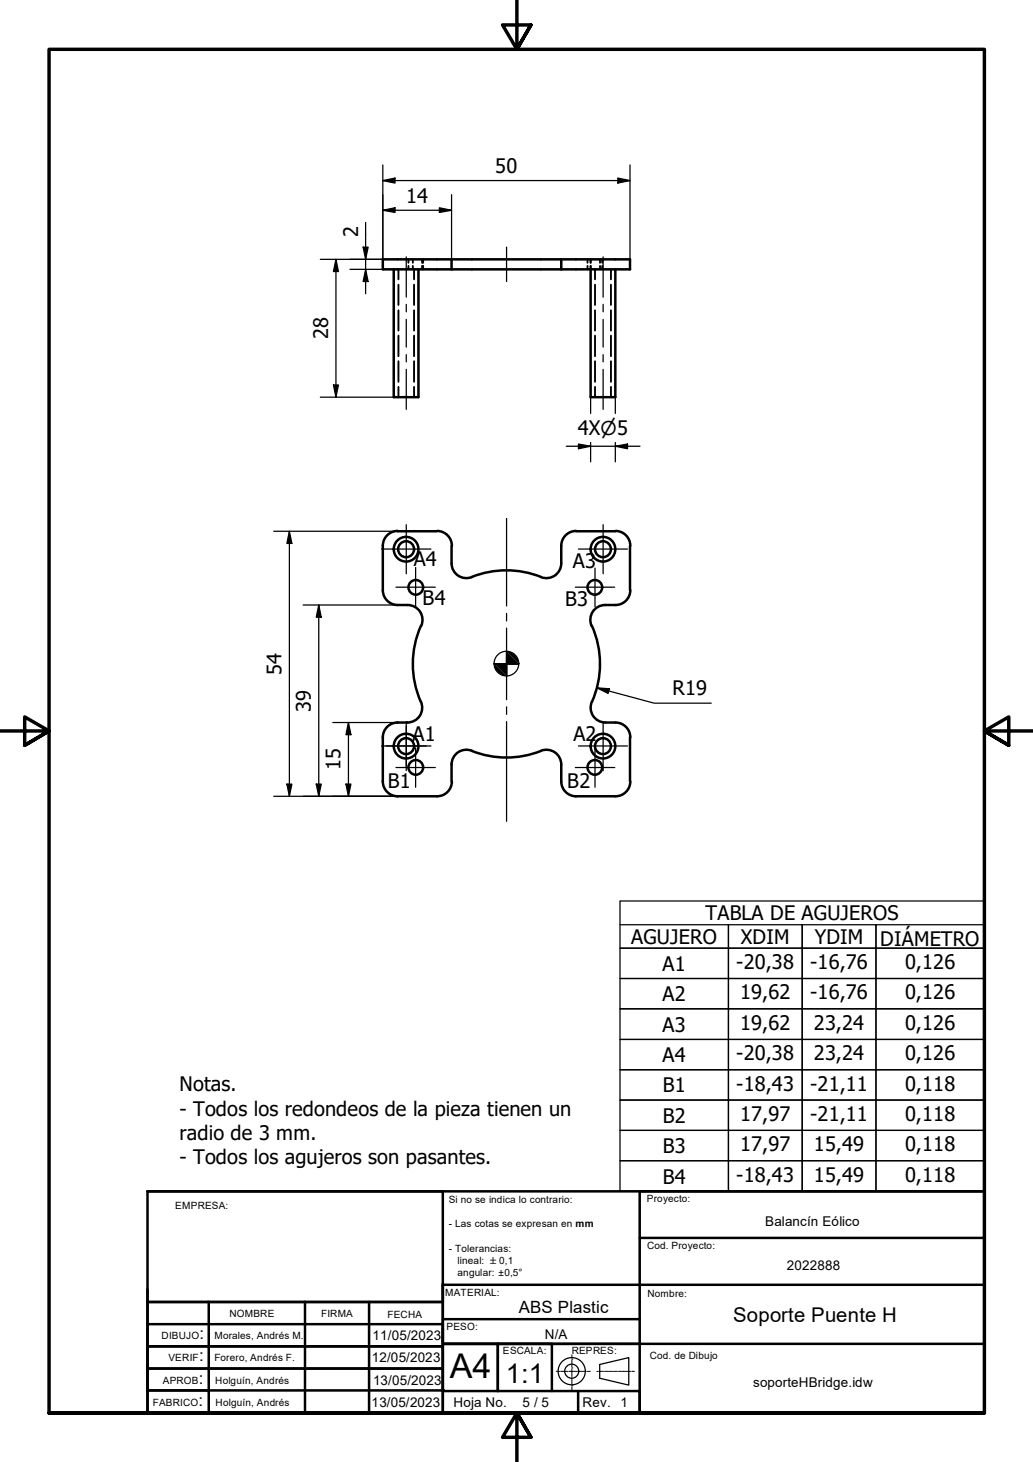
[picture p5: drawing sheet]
<svg xmlns="http://www.w3.org/2000/svg" width="210mm" height="297mm" viewBox="0 0 210 297" stroke-linecap="round" stroke-linejoin="round" font-family="sans-serif">
<!-- layer: Visible (ISO) -->
<g fill="none" stroke="#000" stroke-width=".51">
<path d="M77.8 52.7h50.2v2h-50.2zM80 54.7v26h5v-26M91.8 52.7v2M114 52.7v2M120 54.7v26h5v-26M77.8 110.9v9M77.8 119.9a3 3 0 0 0 3 3M80.8 107.9h8M80.8 107.9a3 3 0 0 0-3 3M88.8 107.9a3 3 0 0 1 3 3M91.8 110.9v3.5M91.8 114.4a3 3 0 0 0 4.1 2.8"/>
<path d="M95.9 117.2a19 19 0 0 1 14 0M114 110.9v3.5M114 114.4a3 3 0 0 1-4.1 2.8M117 107.9h8M117.1 107.9a3 3 0 0 0-3.1 3M125.1 107.9a3 3 0 0 1 3 3M128 110.9v9M128.1 119.9a3 3 0 0 1-3 3M80.8 122.9h2M82.8 122.9a3 3 0 0 1 2.8 4.3M85.5 127.1a19 19 0 0 0 0 15.5M120.3 127.1a19 19 0 0 1 0 15.5"/>
<path d="M125 122.9a5.7 5.7 0 0 0-3.5 .4 3 3 0 0 0-1.3 3.9M77.8 158.8a3 3 0 0 0 3 3M80.8 146.8h2M80.8 146.8a3 3 0 0 0-3 3v9M85.5 142.6a3 3 0 0 1-2.7 4.2M91.8 155.3v3.5M91.8 158.8a3 3 0 0 1-3 3h-8M95.9 152.6a19.1 19.1 0 0 0 14.5-.2 3 3 0 0 1 3.6 2.9M95.9 152.5a3 3 0 0 0-4.1 2.8M114 155.3v3.5M114 158.8a3 3 0 0 0 3.1 3h7.9M120.3 142.6a3 3 0 0 0 2.7 4.2"/>
<path d="M123 146.8h2M125.1 146.8a3 3 0 0 1 3 3M128 149.8v9M128.1 158.8a3 3 0 0 1-3 3"/>
<circle cx="82.5" cy="111.6" r="1.62"/>
<circle cx="82.5" cy="111.6" r="2.51"/>
<circle cx="84.5" cy="119.3" r="1.49"/>
<circle cx="120.9" cy="119.3" r="1.49"/>
<circle cx="122.5" cy="111.6" r="1.62"/>
<circle cx="122.5" cy="111.6" r="2.51"/>
<circle cx="82.5" cy="151.6" r="1.62"/>
<circle cx="82.5" cy="151.6" r="2.51"/>
<circle cx="84.5" cy="155.9" r="1.49"/>
<circle cx="120.9" cy="155.9" r="1.49"/>
<circle cx="122.5" cy="151.6" r="1.62"/>
<circle cx="122.5" cy="151.6" r="2.51"/>
</g>
<!-- layer: Hidden (ISO) -->
<g fill="none" stroke="#000" stroke-width=".38">
<path d="M81 54.7v2.1M81 57.8v4.2M83 52.7v.7M83 54v.7M83.9 52.7v.7M83.9 54v.7M84.1 54.7v2.1M84.1 57.8v4.2M85.8 52.7v.7M85.8 54v.7M85.9 52.7v.7M85.9 54v.7"/>
<path d="M86 52.7v.7M86 54v.7M119.4 52.7v.7M119.4 54v.7M120 52.7v.7M120 54v.7M120.9 54.7v2.1M120.9 57.8v4.2M121.9 52.7v.7M121.9 54v.7M122.4 52.7v.7M122.4 54v.7"/>
<path d="M124.1 54.7v2.1M124.1 57.8v4.2M81 63v4.2M81 68.2v4.2M81 73.4v4.2M81 78.6v2.1M84.1 63v4.2M84.1 68.2v4.2M84.1 73.4v4.2M84.1 78.6v2.1M120.9 63v4.2M120.9 68.2v4.2"/>
<path d="M120.9 73.4v4.2M120.9 78.6v2.1M124.1 63v4.2M124.1 68.2v4.2M124.1 73.4v4.2M124.1 78.6v2.1"/>
</g>
<!-- layer: Title (ISO) -->
<g fill="none" stroke="#000" stroke-width=".25">
<path d="M121.9 277.2l5.9-1.4v5.6l-5.9-1.4z"/>
<circle cx="116.2" cy="278.6" r="2.76"/>
<circle cx="116.2" cy="278.6" r="1.43"/>
</g>
<g fill="none" stroke="#000" stroke-width=".2">
<path d="M113 278.6h.7M113.9 278.6h.1M114.1 278.6h1.3M115.6 278.6h.1M115.8 278.6h1.4M116.2 276.1h.1M116.2 277.9h.1M116.2 275.3v.7M116.2 276.3v1.4M116.2 278.1v1.5M116.2 279.7v.1M116.2 280v1.4"/>
<path d="M117.3 278.6h.1M117.5 278.6h1.4M119.1 278.6h.1M119.3 278.6h.7M121.3 278.6h.3M121.8 278.6h.1M121.9 278.6h.7M122.7 278.6h.1M122.9 278.6h.6M123.6 278.6h.1M123.8 278.6h.7M124.6 278.6h.1"/>
<path d="M124.8 278.6h.6M125.5 278.6h.1M125.7 278.6h.7M126.5 278.6h.1M126.7 278.6h.6M127.4 278.6h.1M127.6 278.6h.6M128.4 278.6h.1M128.6 278.6h.3M116.2 281.5h.1M116.2 281.7v.7"/>
</g>
<path d="M42.4 282.5v4.5M117.5 282.6v4.5" fill="none" stroke="#000" stroke-width=".51"/>
<circle cx="90" cy="282.4" r=".25" fill="#000"/>
<!-- layer: AM_0 -->
<g fill="none" stroke="#000" stroke-width=".51">
<path d="M30 242h60v45h-59.8h169.8v-35.5h-70v35.5h70v-45M30 242v45M30 242h170M200 242h-70v9.5M30 265.4v17.1h12.2M30 278.4v8.6h60v-4.5h-60M30 278.1h60M30 273.5h60M30 269h60M42.3 264.5h47.7M42.4 264.5v18M62 264.5v22.5"/>
<path d="M75 264.5v22.5M90 261.1v3.4h-60h12.2M90 260.8v21.7M90 273h110M90 268h40M90 261h110M90.2 273h11v9.6v-9.6h10.9v9.6M90 282.6h40v4.4h-40"/>
</g>
<!-- layer: Border (ISO) -->
<path d="M105 0v10l-2.9-4.9h5.8l-2.9 4.9 2.9-4.9M0 148.5h10l-5-2.8v5.7l5-2.9-5 2.9M210 148.5h-10l5-2.8v5.7l-5-2.9 5 2.9M10 287.1v-277.1h190v277.1h-190h190M107.9 292l-2.9-4.9 2.9 4.9h-5.8l2.9-4.9v9.9" fill="none" stroke="#000" stroke-width=".7"/>
<!-- layer: Sketch Geometry (ISO) -->
<path d="M102.9 134.8h1.5M102.9 133.3v1.6" fill="none" stroke="#000" stroke-width=".25"/>
<!-- layer: Center Mark (ISO) -->
<g fill="none" stroke="#000" stroke-width=".25">
<path d="M77.5 111.6h10.1M80.5 119.3h8M82.5 106.6v10M84.5 115.3v8M102.9 105.3v17.8M116.9 119.3h8M117.5 111.6h10M120.9 115.4v7.9M122.6 106.6v10M100.4 134.9h2.5h-2.5M102.9 127.6v7.3v-2.5M102.9 137.4v-2.5v2.5"/>
<path d="M102.9 132.4v2.5v-2.5M102.9 137.4v-2.5v7.3M102.9 124.6v1.6M105.4 134.9h-2.5h2.5M77.5 151.6h10.1M78.4 151.6h8.2M80.5 155.9h8M82.5 147.5v8.2M82.5 146.6v10M84.5 151.9v8M102.9 143.6v1.5M102.9 146.6v20.3"/>
<path d="M116.9 155.9h8M117.5 151.6h10M120.9 151.9v8M122.6 146.6v10"/>
</g>
<!-- layer: Dimension (ISO) -->
<g fill="none" stroke="#000" stroke-width=".25">
<path d="M77.8 36.7l2.5-.5v1zM77.8 33.5v19.2h-12.7M77.8 36.7h50.2M91.8 39.5v13.2M125.5 36.2l2.5 .5-2.5 .5zM128 33.5v19.2M68.3 52.7l.5 2.5h-1zM68.3 52.7v28M71.1 54.7h6.7M73.8 50.2h1l-.5 2.5zM74.3 54.7l.5 2.5h-1zM74.3 45.2v14.5"/>
<path d="M77.8 42.7l2.5-.5v1zM77.8 42.7h14M89.3 42.2l2.5 .5-2.5 .5zM67.8 78.2h1l-.5 2.5zM65.1 80.7h14.9M115.1 90.7h14.9M117.5 90.2l2.5 .5-2.5 .5zM120 80.7v3.3M120 89.9v3.9M125 90.7l2.5-.5v1zM125 80.7v3.3M125 89.9v3.9"/>
<path d="M55.6 107.9h25.2M58.8 107.9l.5 2.5h-1zM58.8 107.9v53.9M61.6 122.9h19.2M64.8 122.9l.5 2.5h-1zM64.8 122.9v38.9M121.3 139.7l2.5 .2-.2 1zM121.3 139.7l11.6 3.2h11.6M58.3 159.3h1l-.5 2.5zM64.3 159.3h1l-.5 2.5zM67.6 146.8h13.2M70.3 159.3h1l-.5 2.5z"/>
<path d="M70.8 146.8l.5 2.5h-1zM70.8 146.8v15M55.6 161.8h25.2"/>
<circle cx="102.9" cy="134.8" r="2.51"/>
</g>
<g fill="#000">
<path d="M77.8 36.7l2.5-.5v1z" fill-rule="evenodd"/>
<path d="M125.5 36.2l2.5 .5-2.5 .5z" fill-rule="evenodd"/>
<path d="M68.3 52.7l.5 2.5h-1z" fill-rule="evenodd"/>
<path d="M73.8 50.2h1l-.5 2.5z" fill-rule="evenodd"/>
<path d="M74.3 54.7l.5 2.5h-1z" fill-rule="evenodd"/>
<path d="M77.8 42.7l2.5-.5v1z" fill-rule="evenodd"/>
<path d="M89.3 42.2l2.5 .5-2.5 .5z" fill-rule="evenodd"/>
<path d="M67.8 78.2h1l-.5 2.5z" fill-rule="evenodd"/>
<path d="M117.5 90.2l2.5 .5-2.5 .5z" fill-rule="evenodd"/>
<path d="M125 90.7l2.5-.5v1z" fill-rule="evenodd"/>
<path d="M58.8 107.9l.5 2.5h-1z" fill-rule="evenodd"/>
<path d="M64.8 122.9l.5 2.5h-1z" fill-rule="evenodd"/>
<path d="M100.4 134.8l2.5 2.5a2.6 2.6 0 0 1-2.5-2.5z" fill-rule="evenodd"/>
<path d="M100.4 134.8h5l-2.5-2.5v5z" fill-rule="evenodd"/>
<path d="M102.9 132.3a2.61 2.61 0 0 1 2.5 2.5z" fill-rule="evenodd"/>
<path d="M121.3 139.7l2.5 .2-.2 1z" fill-rule="evenodd"/>
<path d="M58.3 159.3h1l-.5 2.5z" fill-rule="evenodd"/>
<path d="M64.3 159.3h1l-.5 2.5z" fill-rule="evenodd"/>
<path d="M70.3 159.3h1l-.5 2.5z" fill-rule="evenodd"/>
<path d="M70.8 146.8l.5 2.5h-1z" fill-rule="evenodd"/>
</g>
<!-- layer: Centerline (ISO) -->
<path d="M82.5 52.2v8.2M102.9 50.2v7M122.6 52.2v8.2M82.5 61.8v1.6M82.5 64.9v5.6M82.5 72.1v1.4M82.5 75v8.2M122.6 61.8v1.6M122.6 64.9v5.6M122.6 72.1v1.4M122.6 75v8.2" fill="none" stroke="#000" stroke-width=".25"/>
<!-- layer: Symbol (ISO) -->
<g fill="none" stroke="#000" stroke-width=".25">
<path d="M126 187.9h22v4.7h-22h22v6.2h-22h22v6.2h-22h22v6.2h-22h22v6.1h-22h22v6.2h-22h22v6.2h-22h22v6.1h-22h22v6.2v-6.2h15v6.2v-6.2h15v6.2v-6.2h22h-22v-6.1h22h-22v-6.2h22h-22v-6.2h22h-22v-6.1h22h-22v-6.2h22h-22v-6.2h22h-22v-6.2h22h-22v-4.7h22M126 183.1h74v58.9h-74zM148 187.9h15v4.7h-15zM148 192.6h15v6.2h-15zM148 198.8h15v6.2h-15zM163 187.9h15v4.7h-15zM163 192.6h15v6.2h-15zM163 198.8h15v6.2h-15zM148 205h15v6.2h-15zM148 211.2h15v6.1h-15zM148 217.3h15v6.2h-15zM163 205h15v6.2h-15z"/>
<path d="M163 211.2h15v6.1h-15zM163 217.3h15v6.2h-15zM148 223.5h15v6.2h-15zM148 229.7h15v6.1h-15zM163 223.5h15v6.2h-15zM163 229.7h15v6.1h-15z"/>
</g>
<text font-size="6.9" x="91.4" y="280">A4</text>
<text font-size="5.5" x="102.8" y="281">1:1</text>
<g font-size="4.1">
<text x="100.6" y="35.1">50</text>
<text x="82.5" y="41.2">14</text>
<text x="72.8" y="48.2" transform="rotate(-90 72.8 48.2)">2</text>
<text x="66.7" y="68.9" transform="rotate(-90 66.7 68.9)">28</text>
<text x="117.4" y="88.4">4X⌀5</text>
<text x="84.1" y="115">A4</text>
<text x="116.4" y="115.4">A3</text>
<text x="85.9" y="122.9">B4</text>
<text x="114.9" y="123.1">B3</text>
<text x="57.2" y="137.1" transform="rotate(-90 57.2 137.1)">54</text>
<text x="136.7" y="141.3">R19</text>
<text x="63.2" y="144.6" transform="rotate(-90 63.2 144.6)">39</text>
<text x="83.8" y="150.6">A1</text>
<text x="116.5" y="150.6">A2</text>
<text x="69.2" y="156.5" transform="rotate(-90 69.2 156.5)">15</text>
<text x="78.8" y="160.1">B1</text>
<text x="115.3" y="160.2">B2</text>
<text x="128.3" y="191.8">AGUJERO</text>
<text x="143.4" y="187">TABLA DE AGUJEROS</text>
<text x="150.6" y="191.8">XDIM</text>
<text x="165.5" y="191.8">YDIM</text>
<text x="134.6" y="197.2">A1</text>
<text x="149.6" y="196.9">-20,38</text>
<text x="164.6" y="196.9">-16,76</text>
<text x="178.9" y="192.3">DIÁMETRO</text>
<text x="183.9" y="196.9">0,126</text>
<text x="134.6" y="203.4">A2</text>
<text x="150.4" y="203.1">19,62</text>
<text x="164.6" y="203.1">-16,76</text>
<text x="183.9" y="203.1">0,126</text>
<text x="134.6" y="209.6">A3</text>
<text x="150.4" y="209.2">19,62</text>
<text x="165.4" y="209.2">23,24</text>
<text x="183.9" y="209.2">0,126</text>
<text x="134.6" y="215.8">A4</text>
<text x="149.6" y="215.4">-20,38</text>
<text x="165.4" y="215.4">23,24</text>
<text x="183.9" y="215.4">0,126</text>
<text x="36.4" y="221.7">Notas.</text>
<text x="134.7" y="221.9">B1</text>
<text x="149.6" y="221.6">-18,43</text>
<text x="164.6" y="221.6">-21,11</text>
<text x="183.9" y="221.6">0,118</text>
<text x="36.4" y="226.7">- Todos los redondeos de la pieza tienen un</text>
<text x="150.4" y="227.8">17,97</text>
<text x="164.6" y="227.8">-21,11</text>
<text x="183.9" y="227.8">0,118</text>
<text x="36.4" y="231.6">radio de 3 mm.</text>
<text x="134.7" y="228.1">B2</text>
<text x="150.4" y="233.9">17,97</text>
<text x="165.4" y="233.9">15,49</text>
<text x="183.9" y="233.9">0,118</text>
<text x="36.4" y="236.6">- Todos los agujeros son pasantes.</text>
<text x="134.7" y="234.2">B3</text>
<text x="134.7" y="240.5">B4</text>
<text x="149.6" y="240.1">-18,43</text>
<text x="165.4" y="240.1">15,49</text>
<text x="183.9" y="240.1">0,118</text>
<text x="149" y="268.7">Soporte Puente H</text>
</g>
<g font-size="3.4">
<text x="105.4" y="266.7">ABS Plastic</text>
<text x="40.5" y="272">:</text>
<text x="40.4" y="281.2">:</text>
<text x="40.4" y="276.5">:</text>
<text x="40.3" y="285.7">:</text>
</g>
<g font-size="2.7">
<text x="155.4" y="249.1">Balancín Eólico</text>
<text x="159.9" y="258">2022888</text>
<text x="75.7" y="272.3">11/05/2023</text>
<text x="110.7" y="272">N/A</text>
<text x="75.6" y="276.8">12/05/2023</text>
<text x="75.8" y="281.5">13/05/2023</text>
<text x="153" y="281.8">soporteHBridge.idw</text>
<text x="75.5" y="285.9">13/05/2023</text>
<text x="92.1" y="285.8">Hoja No.</text>
<text x="106.2" y="285.9">5 / 5</text>
<text x="118.4" y="285.9">Rev.</text>
<text x="126.1" y="285.9">1</text>
</g>
<g font-size="2">
<text x="35.6" y="245.6">EMPRESA:</text>
<text x="91.2" y="244.4">Si no se indica lo contrario:</text>
<text x="131.4" y="244.1">Proyecto:</text>
<text x="91.2" y="249.4">- Las cotas se expresan en mm</text>
<text x="91.2" y="254.4">- Tolerancias:</text>
<text x="93" y="256.8">lineal: ±0,1</text>
<text x="131.5" y="253.9">Cod. Proyecto:</text>
<text x="90.5" y="263.3">MATERIAL:</text>
<text x="93" y="259.3">angular: ±0,5°</text>
<text x="131.6" y="263.6">Nombre:</text>
<text x="46.6" y="267.6">NOMBRE</text>
<text x="65.3" y="267.6">FIRMA</text>
<text x="78.7" y="267.7">FECHA</text>
<text x="32.8" y="272">DIBUJO</text>
<text x="43.6" y="272.1">Morales, Andrés M.</text>
<text x="90.7" y="270.2">PESO:</text>
<text x="102.2" y="275.1">ESCALA:</text>
<text x="116.2" y="275.1">REPRES:</text>
<text x="33.1" y="281.2">APROB</text>
<text x="34.2" y="276.5">VERIF</text>
<text x="43.6" y="276.6">Forero, Andrés F.</text>
<text x="43.8" y="281.3">Holguín, Andrés</text>
<text x="132" y="276.1">Cod. de Dibujo</text>
<text x="31.1" y="285.7">FABRICO</text>
<text x="43.8" y="285.7">Holguín, Andrés</text>
</g>
</svg>
